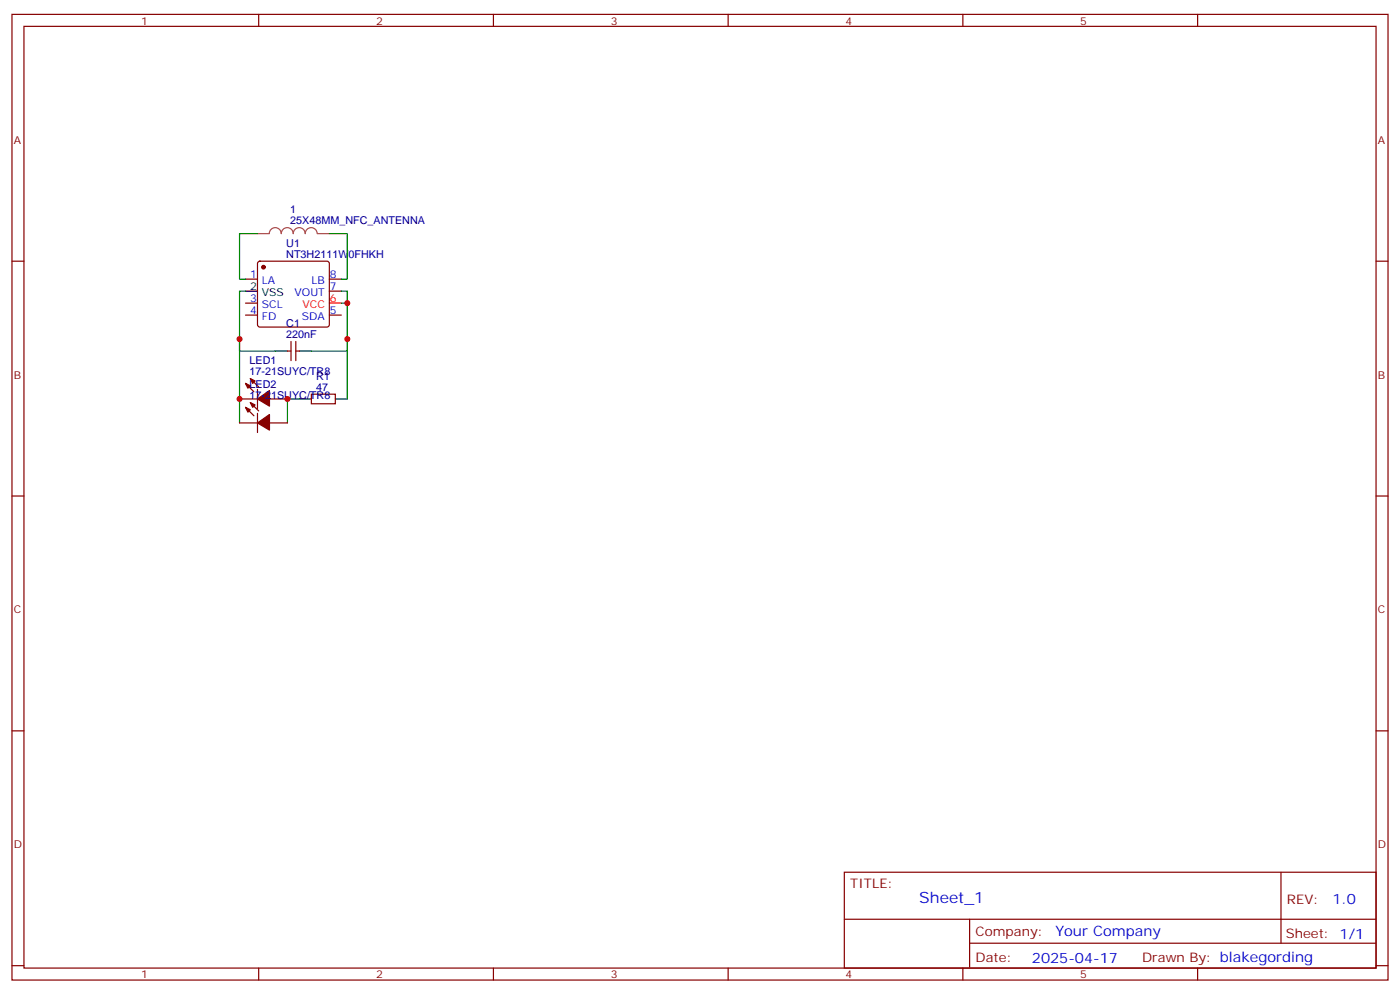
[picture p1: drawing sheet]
<svg xmlns="http://www.w3.org/2000/svg" width="412mm" height="292mm" viewBox="0 0 412 292" stroke-linecap="round" stroke-linejoin="round" font-family="sans-serif">
<g fill="none" stroke="#870000" stroke-width=".35">
<path d="M3.5 4.2h405.4v284.4h-405.4zM7.1 7.8h398.2v277.2h-398.2zM76.2 4.2v3.6M145.3 4.2v3.6M214.5 4.2v3.6M283.6 4.2v3.6M352.8 4.2v3.6M3.5 76.9h3.6M76.1 77.1l.5-.2h19.7l.5 .2 .2 .5v18l-.2 .5-.5 .2h-19.7l-.5-.2-.3-.5v-18zM405.3 76.9h3.6M72.3 82.2h3.5M72.3 92.8h3.5"/>
<path d="M72.3 89.3h3.5M97 82.2h3.5M97 85.7h3.5M97 92.8h3.5M70.6 117.5h5.2M72.3 112.9l2.5 2.5M72.3 119.9l2.5 2.5M73.7 111.5l2.5 2.4M73.7 118.5l2.5 2.5M75.8 114.7v5.6M79.4 117.5h5.3M84.7 103.4h1"/>
<path d="M85.7 100.5v5.7M87.1 100.5v5.7M87.1 103.4h1.1M91.7 116.1h7.1v2.8h-7.1zM70.6 124.5h5.2M75.8 121.7v5.7M79.4 124.5h5.3M3.5 146h3.6M405.3 146h3.6M3.5 215.2h3.6M405.3 215.2h3.6M248.7 256.8h156.6v28.2h-156.6z"/>
<path d="M377.3 256.8v20.9M248.7 270.7h156.5M285.6 277.7h119.6M285.6 270.7v14.1M3.5 284.3h3.6M76.2 285v3.6M145.3 285v3.6M214.5 285v3.6M283.6 285v3.6M352.8 285v3.6M405.3 284.3h3.6"/>
</g>
<path d="M97 89.3h3.5" fill="none" stroke="#f00" stroke-width=".35"/>
<path d="M72.3 85.7h3.5M81.1 103.4h3.6M88.2 117.5h3.5M88.2 103.4h3.5M98.8 117.5h3.5" fill="none" stroke="#000" stroke-width=".35"/>
<g fill="#870000" stroke="#870000" stroke-width=".35">
<path d="M72.3 112.9l1.4 .7-.7 .7z"/>
<path d="M73.7 111.5l1.4 .7-.7 .7z"/>
<path d="M75.8 117.5l3.6-2.5v4.6z"/>
<path d="M72.3 119.9l1.4 .7-.7 .8z"/>
<path d="M73.7 118.5l1.4 .7-.7 .7z"/>
<path d="M75.8 124.5l3.6-2.4v4.5z"/>
<circle cx="77.6" cy="78.7" r=".53"/>
</g>
<path d="M75.8 68.8h-5.2v13.4h1.7M97 68.8h5.3v13.4h-1.8M70.6 99.8v24.7M72.3 85.7h-1.7v17.7h10.5M100.5 85.7h1.8v17.7h-10.6M100.5 89.3h1.8M102.3 99.8v17.7M88.2 117.5h-3.5v7" fill="none" stroke="#008700" stroke-width=".35"/>
<path d="M75.8 68.8h3.5a1.76 1.76 0 0 1 1.8-1.8 1.76 1.76 0 0 1 1.7 1.8 1.76 1.76 0 0 1 1.8-1.8 1.76 1.76 0 0 1 1.8 1.8 1.76 1.76 0 0 1 1.7-1.8 1.76 1.76 0 0 1 1.8 1.8 1.76 1.76 0 0 1 1.8-1.8 1.76 1.76 0 0 1 1.7 1.8M93.5 68.8h3.5" fill="none" stroke="#a64a4a" stroke-width=".35"/>
<g fill="#c00">
<circle cx="102.3" cy="89.3" r=".88"/>
<circle cx="102.3" cy="99.8" r=".88"/>
<circle cx="70.6" cy="99.8" r=".88"/>
<circle cx="84.7" cy="117.5" r=".88"/>
<circle cx="70.6" cy="117.5" r=".88"/>
</g>
<text font-size="4.6" fill="#00f" x="270.8" y="265.8">Sheet_1</text>
<g font-size="4.2" fill="#00f">
<text x="392.5" y="266.1">1.0</text>
<text x="310.9" y="275.6">Your Company</text>
<text x="304" y="283.4">2025-04-17</text>
</g>
<g font-size="3.9" fill="#800">
<text x="250.5" y="261.4">TITLE:</text>
<text x="379.1" y="266.1">REV:</text>
<text x="287.4" y="275.6">Company:</text>
<text x="378.7" y="276.2">Sheet: 1/1</text>
<text x="287.4" y="283.3">Date:</text>
<text x="336.4" y="283.4">Drawn By: blakegording</text>
</g>
<g font-size="3.2" fill="#800">
<text x="41.6" y="7.2">1</text>
<text x="110.8" y="7.2">2</text>
<text x="179.9" y="7.2">3</text>
<text x="249.1" y="7.2">4</text>
<text x="318.2" y="7.2">5</text>
<text x="4.1" y="42.3">A</text>
<text x="405.9" y="42.3">A</text>
<text x="4.1" y="111.5">B</text>
<text x="405.9" y="111.5">B</text>
<text x="4.1" y="180.6">C</text>
<text x="405.9" y="180.6">C</text>
<text x="4.1" y="249.8">D</text>
<text x="405.9" y="249.8">D</text>
<text x="41.6" y="288">1</text>
<text x="110.8" y="288">2</text>
<text x="179.9" y="288">3</text>
<text x="249.1" y="288">4</text>
<text x="318.2" y="288">5</text>
</g>
<g font-size="3.2" fill="#000080">
<text x="85.5" y="66">25X48MM_NFC_ANTENNA</text>
<text x="85.5" y="62.8">1</text>
<text x="84.3" y="75.8">NT3H2111W0FHKH</text>
<text x="84.3" y="72.7">U1</text>
<text x="84.3" y="99.5">220nF</text>
<text x="84.3" y="96.3">C1</text>
<text x="73.5" y="107.2">LED1</text>
<text x="73.5" y="110.4">17-21SUYC/TR8</text>
<text x="93.1" y="111.8">R1</text>
<text x="73.5" y="117.5">17-21SUYC/TR8</text>
<text x="73.5" y="114.3">LED2</text>
<text x="93.1" y="115">47</text>
</g>
<g font-size="3.2" fill="#00f">
<text x="73.7" y="81.8">1</text>
<text x="77.2" y="83.6">LA</text>
<text x="91.8" y="83.6">LB</text>
<text x="97.2" y="81.8">8</text>
<text x="73.7" y="88.9">3</text>
<text x="86.8" y="87.1">VOUT</text>
<text x="97.2" y="85.4">7</text>
<text x="73.7" y="92.4">4</text>
<text x="77.2" y="94.2">FD</text>
<text x="77.2" y="90.7">SCL</text>
<text x="88.9" y="94.2">SDA</text>
<text x="97.2" y="92.4">5</text>
</g>
<g font-size="3.2">
<text x="73.7" y="85.4">2</text>
<text x="77.2" y="87.1">VSS</text>
</g>
<g font-size="3.2" fill="#f00">
<text x="97.2" y="88.9">6</text>
<text x="89.1" y="90.7">VCC</text>
</g>
</svg>
